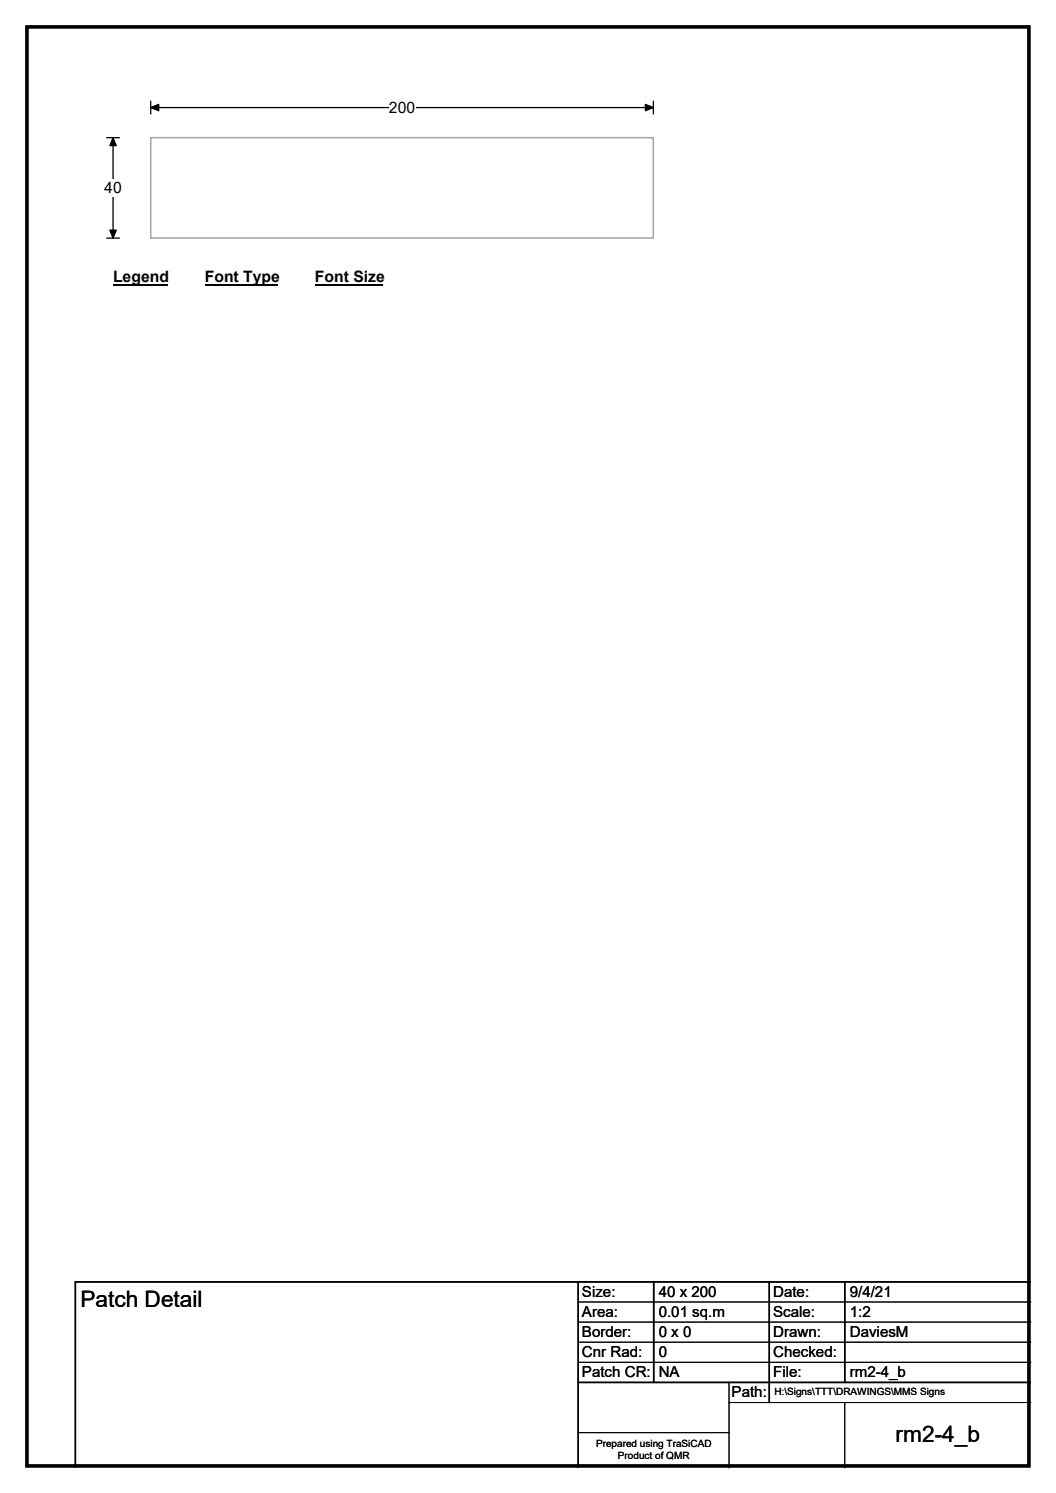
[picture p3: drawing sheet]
<svg xmlns="http://www.w3.org/2000/svg" width="210mm" height="297mm" viewBox="0 0 210 297" stroke-linecap="round" stroke-linejoin="round" font-family="sans-serif">
<path d="M5.4 5.4h199.2v286.3h-199.2z" fill="none" stroke="#000" stroke-width=".72"/>
<path d="M30 21.4h99.9M30 20.1v2.6M129.9 20.1v2.6" fill="none" stroke="#000" stroke-width=".25"/>
<path d="M30 21.4l1.6-.6v1.2zM128.3 20.8l1.6 .6-1.6 .6z" fill="#000" stroke="#000" stroke-width=".25"/>
<path d="M77.3 19.7h5.2v3.5h-5.2z" fill="#fff"/>
<path d="M21.2 27.4h2.5M22.5 27.4v20M21.2 47.4h2.5" fill="none" stroke="#000" stroke-width=".25"/>
<path d="M22.5 27.4l.6 1.6h-1.3zM21.8 45.8h1.3l-.6 1.6z" fill="#000" stroke="#000" stroke-width=".25"/>
<g fill="#fff">
<path d="M20.7 35.6h3.5v3.5h-3.5z"/>
<path d="M22.5 53.4h10.7v3.5h-10.7z"/>
</g>
<path d="M22.5 56.7h10.7" fill="none" stroke="#000" stroke-width=".32"/>
<path d="M40.7 53.4h14.4v3.5h-14.4z" fill="#fff"/>
<path d="M40.7 56.7h14.4" fill="none" stroke="#000" stroke-width=".32"/>
<path d="M62.6 53.4h13.5v3.5h-13.5z" fill="#fff"/>
<path d="M62.6 56.7h13.5" fill="none" stroke="#000" stroke-width=".32"/>
<path d="M30 27.4h99.9v19.9h-99.9z" fill="#fff"/>
<path d="M30 27.4h99.9v19.9h-99.9z" fill="none" stroke="#fff" stroke-width=".2"/>
<path d="M30 27.4h99.9v19.9h-99.9z" fill="none" stroke="#a0a0a0" stroke-width=".3"/>
<path d="M115 255v37M130 255v20M153 255v24M168 255v20M205 255h-190v37M115 275h90" fill="none" stroke="#000" stroke-width=".3"/>
<path d="M115 259h90M115 263h90M115 267h90M115 271h90M145 279h60M145 275v17M168 279v13M115 285h30" fill="none" stroke="#000" stroke-width=".2"/>
<g font-size="4.5">
<text x="16" y="260.1">Patch Detail</text>
<text x="178.1" y="286.9">rm2-4_b</text>
</g>
<g font-size="3.1">
<text x="77.3" y="22.5">200</text>
<text x="20.7" y="38.4">40</text>
<text x="22.5" y="56.2">Legend</text>
<text x="40.7" y="56.2">Font Type</text>
<text x="62.6" y="56.2">Font Size</text>
</g>
<g font-size="3">
<text x="115.7" y="258">Size:</text>
<text x="131" y="258">40 x 200</text>
<text x="153.7" y="258">Date:</text>
<text x="169" y="258">9/4/21</text>
<text x="115.7" y="262">Area:</text>
<text x="131" y="262">0.01 sq.m</text>
<text x="153.7" y="262">Scale:</text>
<text x="169" y="262">1:2</text>
<text x="115.7" y="266">Border:</text>
<text x="115.7" y="270">Cnr Rad:</text>
<text x="131" y="266">0 x 0</text>
<text x="131" y="270">0</text>
<text x="153.7" y="266">Drawn:</text>
<text x="153.7" y="270">Checked:</text>
<text x="169" y="266">DaviesM</text>
<text x="115.7" y="274">Patch CR:</text>
<text x="131" y="274">NA</text>
<text x="153.7" y="274">File:</text>
<text x="169" y="274">rm2-4_b</text>
<text x="145.5" y="278">Path:</text>
</g>
<g font-size="2">
<text x="154" y="277.6">H:\Signs\TTT\DRAWINGS\MMS Signs</text>
<text x="118.5" y="287.8">Prepared using TraSiCAD</text>
<text x="122.9" y="290.2">Product of QMR</text>
</g>
</svg>
